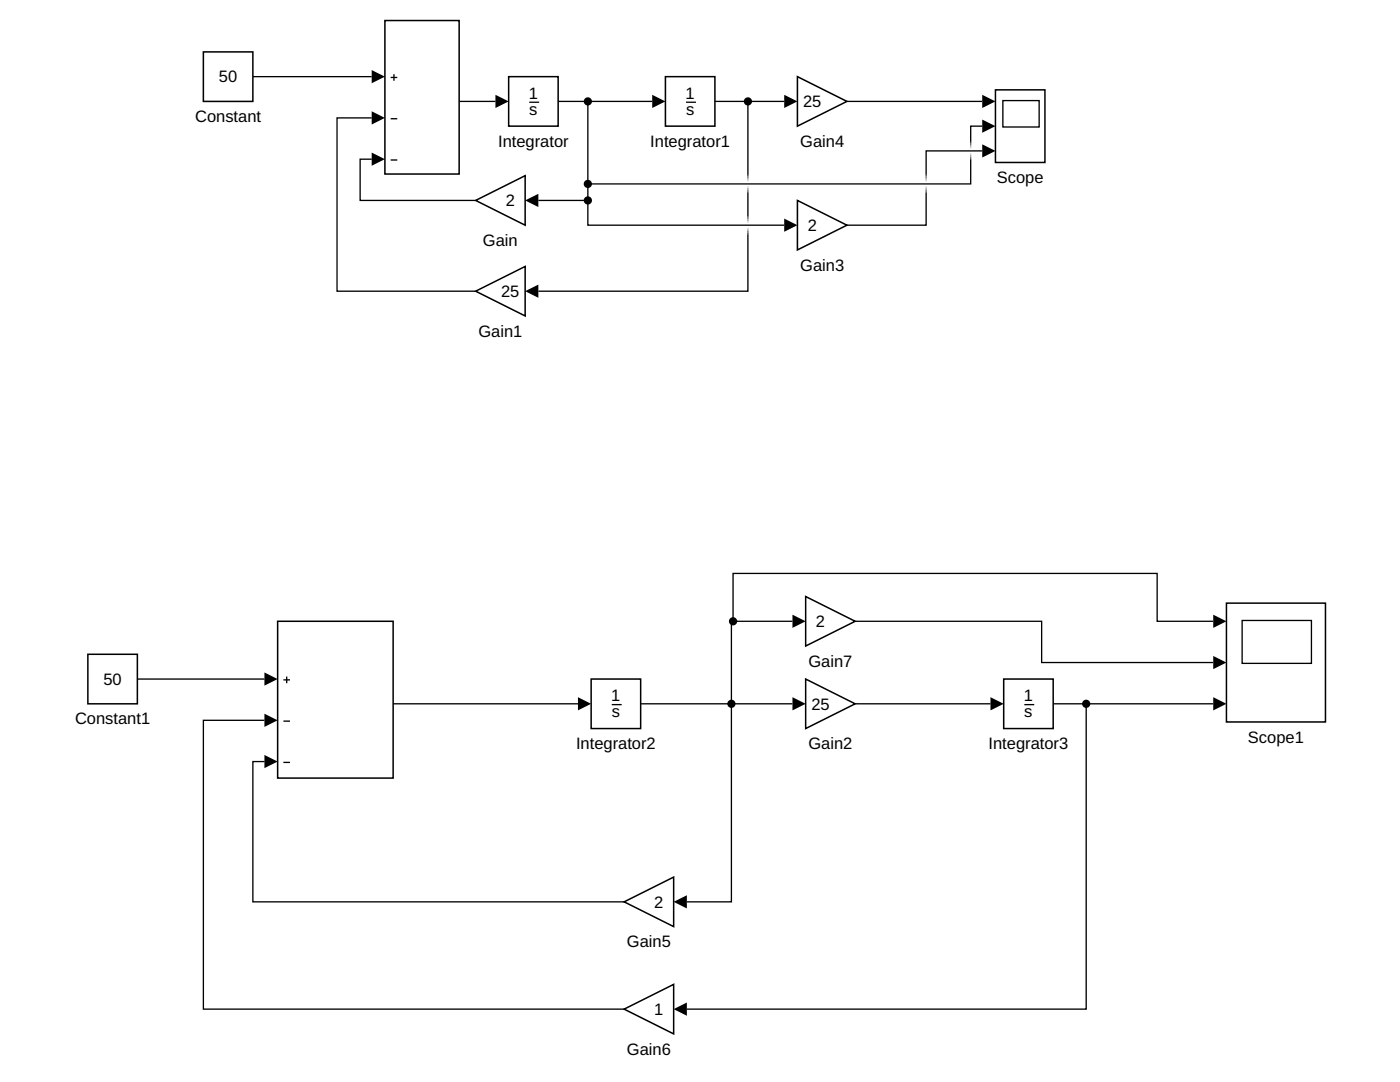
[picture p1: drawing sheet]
<svg xmlns="http://www.w3.org/2000/svg" width="279mm" height="216mm" viewBox="0 0 279 216" stroke-linecap="round" stroke-linejoin="round" font-family="sans-serif">
<path d="M78 15.5h1.3M78.6 14.8v1.3M78 23.7h1.3M78 31.9h1.3" fill="none" stroke="#000" stroke-width=".26"/>
<path d="M76.8 4.1h14.8v30.6h-14.8z" fill="none" stroke="#000" stroke-width=".3"/>
<path d="M101.5 15.3h9.9v9.9h-9.9z" fill="#fff"/>
<path d="M105.6 20.4h2" fill="none" stroke="#000" stroke-width=".26"/>
<path d="M101.5 15.3h9.9v9.9h-9.9z" fill="none" stroke="#000" stroke-width=".3"/>
<path d="M132.8 15.3h9.9v9.9h-9.9z" fill="#fff"/>
<path d="M136.9 20.4h2" fill="none" stroke="#000" stroke-width=".26"/>
<path d="M132.8 15.3h9.9v9.9h-9.9z" fill="none" stroke="#000" stroke-width=".3"/>
<path d="M94.9 40l9.9-4.9v9.8z" fill="#fff"/>
<path d="M94.9 40l9.9-4.9v9.8z" fill="none" stroke="#000" stroke-width=".3"/>
<path d="M94.9 58.1l9.9-4.9v9.8z" fill="#fff"/>
<path d="M94.9 58.1l9.9-4.9v9.8z" fill="none" stroke="#000" stroke-width=".3"/>
<path d="M198.7 17.9h9.8v14.5h-9.8z" fill="#fff"/>
<path d="M200.1 20.1h7.3v5.2h-7.3z" fill="none" stroke="#000" stroke-width=".26"/>
<path d="M198.7 17.9h9.8v14.5h-9.8z" fill="none" stroke="#000" stroke-width=".3"/>
<path d="M159.1 40l9.9 4.9-9.9 5z" fill="#fff"/>
<path d="M159.1 40l9.9 4.9-9.9 5z" fill="none" stroke="#000" stroke-width=".3"/>
<path d="M159.1 15.3l9.9 4.9-9.9 5z" fill="#fff"/>
<path d="M159.1 15.3l9.9 4.9-9.9 5z" fill="none" stroke="#000" stroke-width=".3"/>
<path d="M40.6 10.4h9.9v9.8h-9.9z" fill="#fff"/>
<path d="M40.6 10.4h9.9v9.8h-9.9z" fill="none" stroke="#000" stroke-width=".3"/>
<path d="M55.4 124h23.1v31.3h-23.1z" fill="#fff"/>
<path d="M56.6 135.7h1.3M57.2 135v1.3M56.6 143.9h1.3M56.6 152.1h1.3" fill="none" stroke="#000" stroke-width=".26"/>
<path d="M55.4 124h23.1v31.3h-23.1z" fill="none" stroke="#000" stroke-width=".3"/>
<path d="M118 135.5h9.9v9.9h-9.9z" fill="#fff"/>
<path d="M122.1 140.6h2" fill="none" stroke="#000" stroke-width=".26"/>
<path d="M118 135.5h9.9v9.9h-9.9z" fill="none" stroke="#000" stroke-width=".3"/>
<path d="M160.8 135.5l9.9 4.9-9.9 5z" fill="#fff"/>
<path d="M160.8 135.5l9.9 4.9-9.9 5z" fill="none" stroke="#000" stroke-width=".3"/>
<path d="M200.3 135.5h9.9v9.9h-9.9z" fill="#fff"/>
<path d="M204.4 140.6h2" fill="none" stroke="#000" stroke-width=".26"/>
<path d="M200.3 135.5h9.9v9.9h-9.9z" fill="none" stroke="#000" stroke-width=".3"/>
<path d="M124.6 180l9.8-5v9.9z" fill="#fff"/>
<path d="M124.6 180l9.8-5v9.9z" fill="none" stroke="#000" stroke-width=".3"/>
<path d="M124.6 201.4l9.8-5v9.9z" fill="#fff"/>
<path d="M124.6 201.4l9.8-5v9.9z" fill="none" stroke="#000" stroke-width=".3"/>
<path d="M17.5 130.6h9.9v9.8h-9.9z" fill="#fff"/>
<path d="M17.5 130.6h9.9v9.8h-9.9z" fill="none" stroke="#000" stroke-width=".3"/>
<path d="M244.8 120.3h19.7v23.8h-19.7z" fill="#fff"/>
<path d="M247.9 123.8h13.8v8.6h-13.8z" fill="none" stroke="#000" stroke-width=".26"/>
<path d="M244.8 120.3h19.7v23.8h-19.7z" fill="none" stroke="#000" stroke-width=".3"/>
<path d="M160.8 119l9.9 5-9.9 4.9z" fill="#fff"/>
<path d="M160.8 119l9.9 5-9.9 4.9z" fill="none" stroke="#000" stroke-width=".3"/>
<g fill="#000">
<path d="M74.2 14l2.6 1.3-2.6 1.3zM74.2 30.4l2.6 1.4-2.6 1.3zM74.2 22.2l2.6 1.3-2.6 1.3zM98.9 18.9l2.6 1.3-2.6 1.4zM104.8 40l2.6-1.3v2.6zM130.2 18.9l2.6 1.3-2.6 1.4zM156.5 18.9l2.6 1.3-2.6 1.4zM196 23.9l2.7 1.3-2.7 1.3zM196 18.9l2.7 1.3-2.7 1.4zM196 28.8l2.7 1.3-2.7 1.3zM104.8 58.1l2.6-1.3v2.6zM156.5 43.6l2.6 1.3-2.6 1.4z"/>
<path d="M52.8 134.2l2.6 1.3-2.6 1.3zM158.2 122.7l2.6 1.3-2.6 1.3zM242.1 122.7l2.7 1.3-2.7 1.3zM242.1 130.9l2.7 1.3-2.7 1.3zM52.8 150.6l2.6 1.4-2.6 1.3zM52.8 142.4l2.6 1.3-2.6 1.3zM115.3 139.1l2.7 1.3-2.7 1.4zM158.2 139.1l2.6 1.3-2.6 1.4zM197.7 139.1l2.6 1.3-2.6 1.4zM242.1 139.1l2.7 1.3-2.7 1.4zM134.4 180l2.7-1.4v2.7zM134.4 201.4l2.7-1.4v2.7z"/>
</g>
<g fill="none" stroke="#000" stroke-width=".26">
<path d="M50.5 15.3h23.7M74.2 31.8h-2.3v8.2h23M74.2 23.5h-6.9v34.6h27.6M91.6 20.2h7.3M107.4 40h9.9M111.4 20.2h18.8M117.3 40v4.9h39.2M117.3 20.2v19.8M142.7 20.2h13.8M149.3 20.2v14.7M149.3 38.5v4.6M169 20.2h27"/>
<path d="M184.8 38.5v6.4h-15.8M193.7 31.9v4.8h-76.4M196 25.2h-2.3v3.1M196 30.1h-11.2v4.8M149.3 46.7v11.4h-41.9M27.4 135.5h25.4M146.3 124h-.3v56h-8.9M146.3 124v-9.6h84.6v9.6h11.2M146.3 124h11.9M170.7 124h37.2v8.2h34.2M52.8 152h-2.3v28h74.1M52.8 143.7h-12.2v57.7h84"/>
<path d="M78.5 140.4h36.8M127.9 140.4h30.3M170.7 140.4h27M210.2 140.4h31.9M216.8 140.4v61h-79.7"/>
</g>
<path d="M149.3 34.9v.3M149.3 38.2v.3M184.8 34.9v.3M184.8 38.2v.3M193.7 28.3v.3M193.7 31.6v.3M149.3 43.1v.4M149.3 46.4v.3" fill="none" stroke="#333" stroke-width=".26"/>
<path d="M149.3 35.2v.3M149.3 37.9v.3M184.8 35.2v.3M184.8 37.9v.3M193.7 28.6v.4M193.7 31.3v.3M149.3 43.5v.3M149.3 46.1v.3" fill="none" stroke="#666" stroke-width=".26"/>
<path d="M149.3 35.5v.4M149.3 37.5v.4M184.8 35.5v.4M184.8 37.5v.4M193.7 29v.3M193.7 30.9v.4M149.3 43.8v.3M149.3 45.8v.3" fill="none" stroke="#999" stroke-width=".26"/>
<path d="M149.3 35.9v.3M149.3 37.2v.3M184.8 35.9v.3M184.8 37.2v.3M193.7 29.3v.3M193.7 30.6v.3M149.3 44.1v.3M149.3 45.4v.4" fill="none" stroke="#ccc" stroke-width=".26"/>
<g fill="#000">
<circle cx="117.3" cy="20.2" r=".82"/>
<circle cx="117.3" cy="40" r=".82"/>
<circle cx="117.3" cy="36.7" r=".82"/>
<circle cx="149.3" cy="20.2" r=".82"/>
<circle cx="146.3" cy="124" r=".82"/>
<circle cx="146" cy="140.4" r=".82"/>
<circle cx="216.8" cy="140.4" r=".82"/>
</g>
<g font-size="3.3">
<text x="43.7" y="16.4">50</text>
<text x="105.5" y="19.7">1</text>
<text x="105.6" y="23">s</text>
<text x="136.8" y="19.7">1</text>
<text x="136.9" y="23">s</text>
<text x="160.3" y="21.4">25</text>
<text x="38.9" y="24.4">Constant</text>
<text x="99.4" y="29.3">Integrator</text>
<text x="129.8" y="29.3">Integrator1</text>
<text x="159.7" y="29.3">Gain4</text>
<text x="100.9" y="41.1">2</text>
<text x="198.9" y="36.5">Scope</text>
<text x="161.2" y="46.1">2</text>
<text x="96.4" y="49.1">Gain</text>
<text x="159.7" y="54">Gain3</text>
<text x="100" y="59.3">25</text>
<text x="95.5" y="67.2">Gain1</text>
<text x="162.8" y="125.1">2</text>
<text x="20.6" y="136.6">50</text>
<text x="161.3" y="133">Gain7</text>
<text x="122" y="139.9">1</text>
<text x="122.1" y="143.2">s</text>
<text x="161.9" y="141.6">25</text>
<text x="204.3" y="139.9">1</text>
<text x="204.4" y="143.2">s</text>
<text x="15" y="144.6">Constant1</text>
<text x="115" y="149.5">Integrator2</text>
<text x="161.3" y="149.5">Gain2</text>
<text x="197.3" y="149.5">Integrator3</text>
<text x="249.1" y="148.2">Scope1</text>
<text x="130.6" y="181.1">2</text>
<text x="125.1" y="189">Gain5</text>
<text x="130.6" y="202.5">1</text>
<text x="125.1" y="210.4">Gain6</text>
</g>
</svg>
